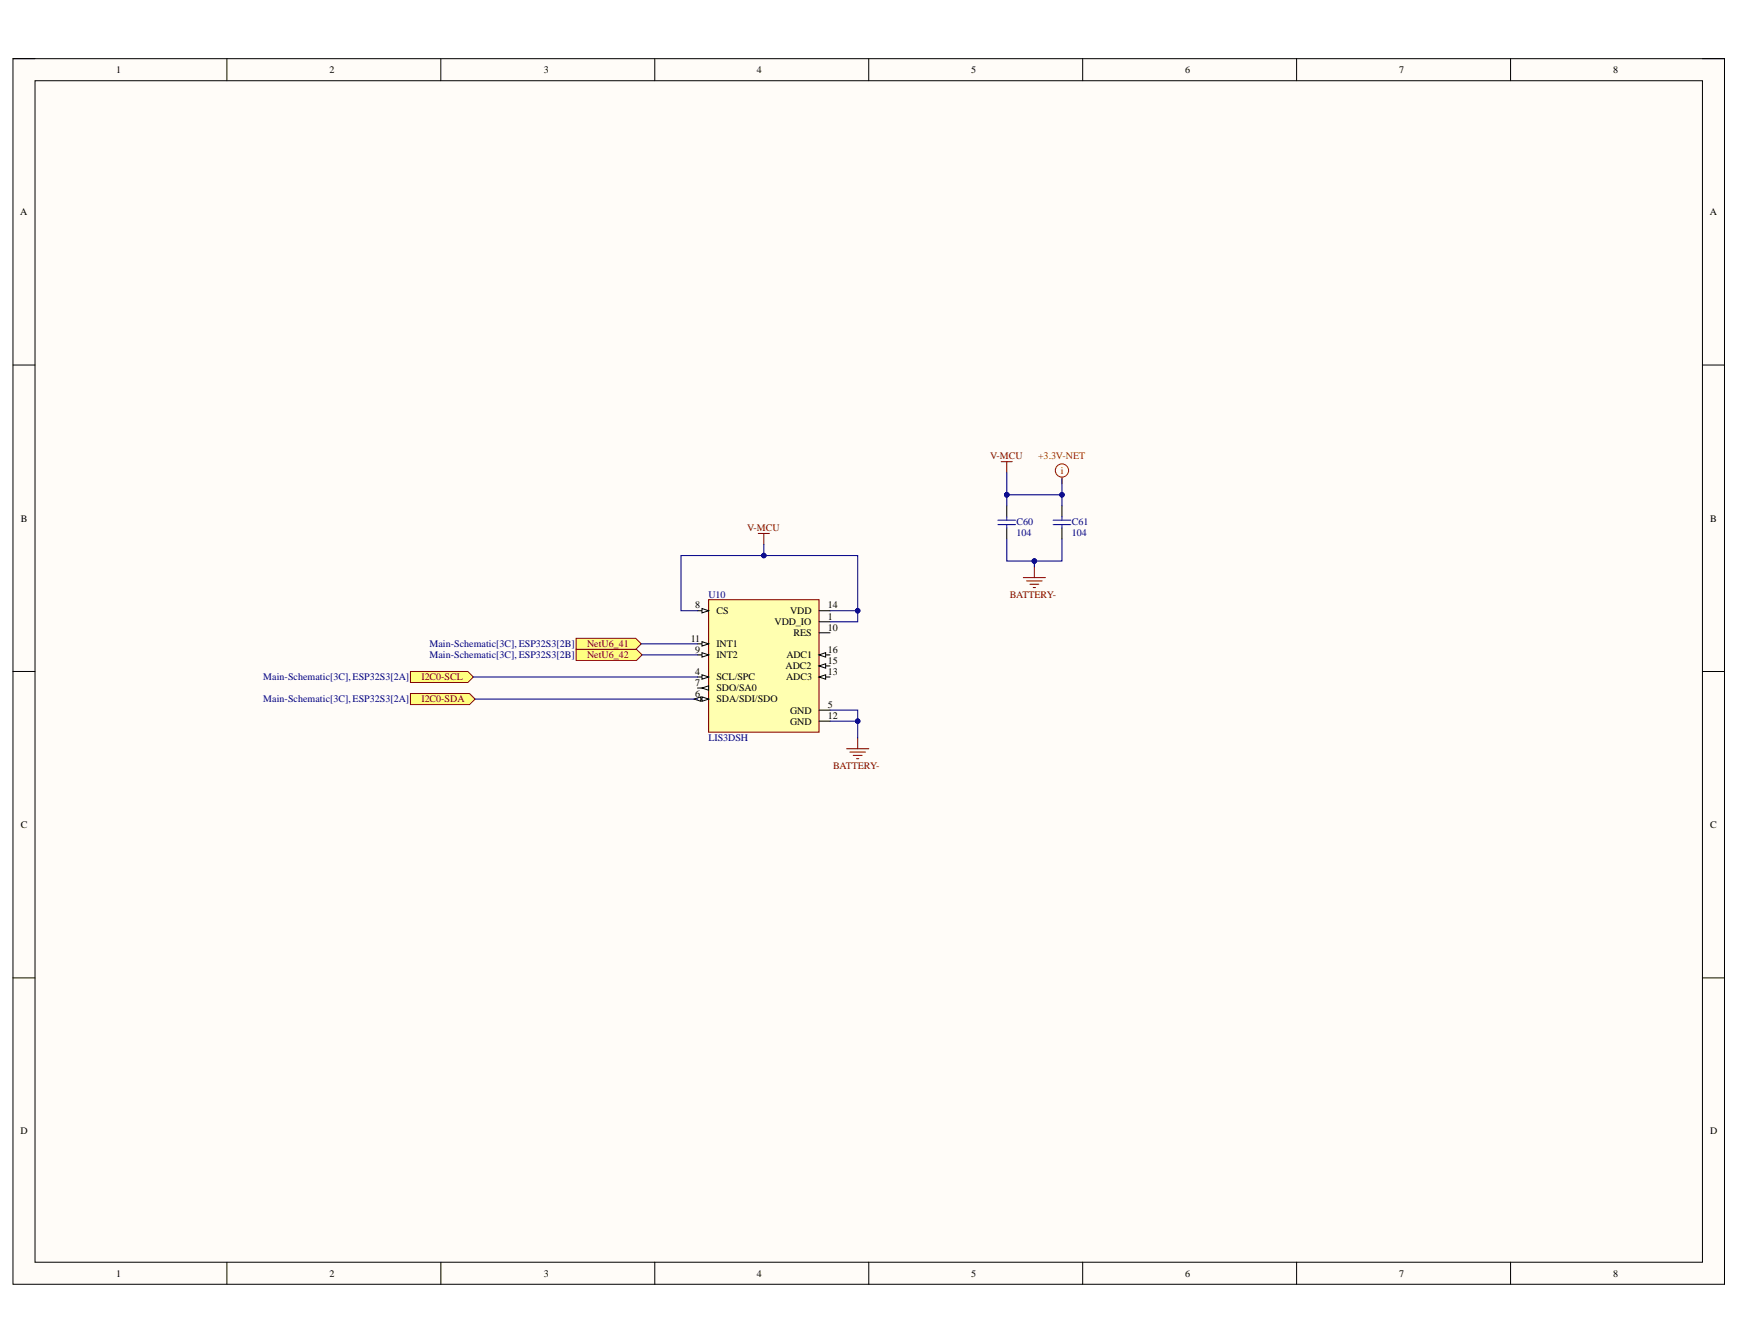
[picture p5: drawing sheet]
<svg xmlns="http://www.w3.org/2000/svg" width="279mm" height="216mm" viewBox="0 0 279 216" stroke-linecap="round" stroke-linejoin="round" font-family="sans-serif">
<path d="M2.1 9.4h275v196.9h-275z" fill-rule="evenodd" fill="#fffcf8"/>
<path d="M2.1 9.4h275v196.9h-275z" fill="none" stroke="#000" stroke-width=".16"/>
<path d="M5.6 13h267.9v189.8h-267.9z" fill-rule="evenodd" fill="#fffcf8"/>
<g fill="none" stroke="#000" stroke-width=".16">
<path d="M2.1 9.4h3.5M5.6 13h267.9v189.8h-267.9zM36.5 9.4v3.6M70.8 9.4v3.6M105.2 9.4v3.6M139.6 9.4v3.6M174 9.4v3.6M208.3 9.4v3.6M242.7 9.4v3.6M273.5 9.4h3.6v3.6M2.1 58.6h3.5M273.5 58.6h3.6"/>
<path d="M2.1 107.9h3.5M273.5 107.9h3.6M2.1 157.1h3.5M273.5 157.1h3.6M36.5 202.8v3.5M70.8 202.8v3.5M105.2 202.8v3.5M139.6 202.8v3.5M174 202.8v3.5M208.3 202.8v3.5M242.7 202.8v3.5M277.1 202.8v3.5"/>
</g>
<path d="M113.8 96.3h17.8v21.3h-17.8z" fill-rule="evenodd" fill="#ffffb0"/>
<path d="M113.8 96.3h17.8v21.3h-17.8z" fill="none" stroke="#800000" stroke-width=".17"/>
<path d="M112.1 98.1h1.7" fill="none" stroke="#000" stroke-width=".17"/>
<path d="M112.8 97.8l1 .3-1 .4z" fill="#f8fcff"/>
<path d="M112.8 97.8l1 .3-1 .4z" fill="none" stroke="#000" stroke-width=".16"/>
<path d="M112.1 103.4h1.7" fill="none" stroke="#000" stroke-width=".17"/>
<path d="M112.8 103.1l1 .3-1 .4z" fill="#f8fcff"/>
<path d="M112.8 103.1l1 .3-1 .4z" fill="none" stroke="#000" stroke-width=".16"/>
<path d="M112.1 105.2h1.7" fill="none" stroke="#000" stroke-width=".17"/>
<path d="M112.8 104.8l1 .4-1 .4z" fill="#f8fcff"/>
<path d="M112.8 104.8l1 .4-1 .4z" fill="none" stroke="#000" stroke-width=".16"/>
<path d="M112.1 108.8h1.7" fill="none" stroke="#000" stroke-width=".17"/>
<path d="M112.8 108.4l1 .4-1 .3z" fill="#f8fcff"/>
<path d="M112.8 108.4l1 .4-1 .3z" fill="none" stroke="#000" stroke-width=".16"/>
<path d="M112.1 110.5h1.7" fill="none" stroke="#000" stroke-width=".17"/>
<path d="M112.8 110.5l1-.3v.7z" fill="#f8fcff"/>
<path d="M112.8 110.5l1-.3v.7z" fill="none" stroke="#000" stroke-width=".16"/>
<path d="M112.1 112.3h1.7" fill="none" stroke="#000" stroke-width=".17"/>
<path d="M112.8 111.9l1 .4-1 .4z" fill="#f8fcff"/>
<path d="M112.8 111.9l1 .4-1 .4z" fill="none" stroke="#000" stroke-width=".16"/>
<path d="M111.5 112.3l1.1-.4v.8z" fill="#f8fcff"/>
<path d="M111.5 112.3l1.1-.4v.8z" fill="none" stroke="#000" stroke-width=".16"/>
<path d="M131.6 98.1h1.8M131.6 99.9h1.8M131.6 101.7h1.8M131.6 105.2h1.8" fill="none" stroke="#000" stroke-width=".17"/>
<path d="M131.6 105.2l1.1-.4v.8z" fill="#f8fcff"/>
<path d="M131.6 105.2l1.1-.4v.8z" fill="none" stroke="#000" stroke-width=".16"/>
<path d="M131.6 107h1.8" fill="none" stroke="#000" stroke-width=".17"/>
<path d="M131.6 107l1.1-.4v.7z" fill="#f8fcff"/>
<path d="M131.6 107l1.1-.4v.7z" fill="none" stroke="#000" stroke-width=".16"/>
<path d="M131.6 108.8h1.8" fill="none" stroke="#000" stroke-width=".17"/>
<path d="M131.6 108.8l1.1-.4v.7z" fill="#f8fcff"/>
<path d="M131.6 108.8l1.1-.4v.7z" fill="none" stroke="#000" stroke-width=".16"/>
<path d="M131.6 114.1h1.8M131.6 115.8h1.8" fill="none" stroke="#000" stroke-width=".17"/>
<path d="M137.8 118.5v1.8M136 120.3h3.6M136.6 120.8h2.4M137.1 121.3h1.4M137.6 121.9h.4" fill="none" stroke="#800000" stroke-width=".17"/>
<path d="M65.9 107.9h9.3l.8 .9-.8 .8h-9.3z" fill-rule="evenodd" fill="#ffff80"/>
<path d="M65.9 107.9h9.3l.8 .9-.8 .8h-9.3z" fill="none" stroke="#800000" stroke-width=".16"/>
<path d="M65.9 111.4h9.5l.9 .9-.9 .9h-9.5z" fill-rule="evenodd" fill="#ffff80"/>
<path d="M65.9 111.4h9.5l.9 .9-.9 .9h-9.5z" fill="none" stroke="#800000" stroke-width=".16"/>
<path d="M160.9 74.2h1.7M161.8 74.2v1.7" fill="none" stroke="#800000" stroke-width=".17"/>
<g fill="none" stroke="#f00" stroke-width=".17">
<path d="M170.6 76.6v1.1"/>
<circle cx="170.6" cy="75.6" r="1.06"/>
</g>
<path d="M92.6 102.5h9.5l.9 .9-.9 .9h-9.5z" fill-rule="evenodd" fill="#ffff80"/>
<path d="M92.6 102.5h9.5l.9 .9-.9 .9h-9.5z" fill="none" stroke="#800000" stroke-width=".16"/>
<path d="M92.6 104.3h9.7l.9 .9-.9 .9h-9.7z" fill-rule="evenodd" fill="#ffff80"/>
<path d="M92.6 104.3h9.7l.9 .9-.9 .9h-9.7z" fill="none" stroke="#800000" stroke-width=".16"/>
<path d="M161.8 81.3v1.7M161.8 84.8v1.8M170.6 81.3v1.7M170.6 84.8v1.8" fill="none" stroke="#000" stroke-width=".17"/>
<path d="M160.3 83.6h2.9M160.3 84.3h2.9M161.8 83v.6M161.8 84.3v.5M169.2 83.6h2.8M169.2 84.3h2.8M170.6 83v.6M170.6 84.3v.5" fill="none" stroke="#00f" stroke-width=".17"/>
<path d="M164.4 92.8h3.6M164.9 93.3h2.5M165.5 93.9h1.4M166 94.4h.4M166.2 91v1.8" fill="none" stroke="#800000" stroke-width=".17"/>
<path d="M133.4 114.1h4.4v4.4" fill="none" stroke="#000080" stroke-width=".17"/>
<circle cx="137.8" cy="115.8" r=".35" fill="#000080"/>
<circle cx="137.8" cy="115.8" r=".35" fill="none" stroke="#000080" stroke-width=".16"/>
<path d="M133.4 115.8h4.4" fill="none" stroke="#000080" stroke-width=".17"/>
<circle cx="137.8" cy="115.8" r=".35" fill="#000080"/>
<circle cx="137.8" cy="115.8" r=".35" fill="none" stroke="#000080" stroke-width=".16"/>
<path d="M161.8 79.5v1.8M76 108.8h36.1M76.3 112.3h35.8M103 103.4h9.1M103.2 105.2h8.9" fill="none" stroke="#000080" stroke-width=".17"/>
<circle cx="161.8" cy="79.5" r=".35" fill="#000080"/>
<circle cx="161.8" cy="79.5" r=".35" fill="none" stroke="#000080" stroke-width=".16"/>
<path d="M161.8 79.5h8.8v1.8" fill="none" stroke="#000080" stroke-width=".17"/>
<circle cx="161.8" cy="79.5" r=".35" fill="#000080"/>
<circle cx="161.8" cy="79.5" r=".35" fill="none" stroke="#000080" stroke-width=".16"/>
<circle cx="170.6" cy="79.5" r=".35" fill="#000080"/>
<circle cx="170.6" cy="79.5" r=".35" fill="none" stroke="#000080" stroke-width=".16"/>
<path d="M170.6 76.8v2.7" fill="none" stroke="#000080" stroke-width=".17"/>
<circle cx="170.6" cy="79.5" r=".35" fill="#000080"/>
<circle cx="170.6" cy="79.5" r=".35" fill="none" stroke="#000080" stroke-width=".16"/>
<path d="M166.2 90.1v.9" fill="none" stroke="#000080" stroke-width=".17"/>
<circle cx="166.2" cy="90.1" r=".36" fill="#000080"/>
<circle cx="166.2" cy="90.1" r=".36" fill="none" stroke="#000080" stroke-width=".16"/>
<path d="M161.8 86.6v3.5h8.8v-3.5" fill="none" stroke="#000080" stroke-width=".17"/>
<circle cx="166.2" cy="90.1" r=".36" fill="#000080"/>
<circle cx="166.2" cy="90.1" r=".36" fill="none" stroke="#000080" stroke-width=".16"/>
<path d="M121.8 85.7h1.8M122.7 85.7v1.8" fill="none" stroke="#800000" stroke-width=".17"/>
<path d="M122.7 87.5v1.7h-13.3v8.9h2.7" fill="none" stroke="#000080" stroke-width=".17"/>
<circle cx="122.7" cy="89.2" r=".35" fill="#000080"/>
<circle cx="122.7" cy="89.2" r=".35" fill="none" stroke="#000080" stroke-width=".16"/>
<path d="M122.7 89.2h15.1v8.9h-4.4" fill="none" stroke="#000080" stroke-width=".17"/>
<circle cx="137.8" cy="98.1" r=".35" fill="#000080"/>
<circle cx="137.8" cy="98.1" r=".35" fill="none" stroke="#000080" stroke-width=".16"/>
<circle cx="122.7" cy="89.2" r=".35" fill="#000080"/>
<circle cx="122.7" cy="89.2" r=".35" fill="none" stroke="#000080" stroke-width=".16"/>
<path d="M137.8 98.1v1.8h-4.4" fill="none" stroke="#000080" stroke-width=".17"/>
<circle cx="137.8" cy="98.1" r=".35" fill="#000080"/>
<circle cx="137.8" cy="98.1" r=".35" fill="none" stroke="#000080" stroke-width=".16"/>
<path d="M161.8 75.9v3.6" fill="none" stroke="#000080" stroke-width=".17"/>
<circle cx="161.8" cy="79.5" r=".35" fill="#000080"/>
<circle cx="161.8" cy="79.5" r=".35" fill="none" stroke="#000080" stroke-width=".16"/>
<g font-size="1.6">
<text x="18.7" y="11.7">1</text>
<text x="52.9" y="11.7">2</text>
<text x="87.4" y="11.7">3</text>
<text x="121.6" y="11.7">4</text>
<text x="156" y="11.7">5</text>
<text x="190.4" y="11.7">6</text>
<text x="224.8" y="11.7">7</text>
<text x="259.2" y="11.7">8</text>
<text x="3.3" y="34.6">A</text>
<text x="274.7" y="34.6">A</text>
<text x="3.3" y="83.8">B</text>
<text x="274.8" y="83.8">B</text>
<text x="111.7" y="97.7">8</text>
<text x="115.1" y="98.6">CS</text>
<text x="124.4" y="100.4">VDD_IO</text>
<text x="126.9" y="98.6">VDD</text>
<text x="133" y="97.7">14</text>
<text x="133" y="99.5">1</text>
<text x="133" y="101.3">10</text>
<text x="111" y="103.1">11</text>
<text x="111.7" y="104.8">9</text>
<text x="115.1" y="104">INT1</text>
<text x="115.1" y="105.7">INT2</text>
<text x="126.2" y="107.5">ADC2</text>
<text x="126.4" y="105.7">ADC1</text>
<text x="127.5" y="102.2">RES</text>
<text x="133" y="104.8">16</text>
<text x="133" y="106.6">15</text>
<text x="111.7" y="108.4">4</text>
<text x="111.7" y="110.2">7</text>
<text x="111.7" y="112">6</text>
<text x="115.1" y="109.3">SCL/SPC</text>
<text x="115.1" y="111.1">SDO/SA0</text>
<text x="115.1" y="112.8">SDA/SDI/SDO</text>
<text x="126.3" y="109.3">ADC3</text>
<text x="133" y="108.4">13</text>
<text x="133" y="113.7">5</text>
<text x="126.9" y="114.6">GND</text>
<text x="126.9" y="116.4">GND</text>
<text x="133" y="115.5">12</text>
<text x="3.3" y="133">C</text>
<text x="274.8" y="133">C</text>
<text x="3.3" y="182.2">D</text>
<text x="274.7" y="182.2">D</text>
<text x="18.7" y="205.1">1</text>
<text x="52.9" y="205.1">2</text>
<text x="87.4" y="205.1">3</text>
<text x="121.6" y="205.1">4</text>
<text x="156" y="205.1">5</text>
<text x="190.4" y="205.1">6</text>
<text x="224.8" y="205.1">7</text>
<text x="259.2" y="205.1">8</text>
</g>
<g font-size="1.6" fill="#800000">
<text x="159.1" y="73.8">V-MCU</text>
<text x="120" y="85.4">V-MCU</text>
<text x="162.3" y="96">BATTERY-</text>
<text x="94.3" y="104">NetU6_41</text>
<text x="94.3" y="105.7">NetU6_42</text>
<text x="67.7" y="109.3">I2C0-SCL</text>
<text x="67.7" y="112.8">I2C0-SDA</text>
<text x="133.9" y="123.5">BATTERY-</text>
</g>
<g font-size="1.6" fill="#f00">
<text x="166.8" y="73.8">+3.3V-NET</text>
<text x="170.4" y="76.1">i</text>
</g>
<g font-size="1.6" fill="#000080">
<text x="163.3" y="84.3">C60</text>
<text x="163.3" y="86.1">104</text>
<text x="172.2" y="84.3">C61</text>
<text x="172.2" y="86.1">104</text>
<text x="113.8" y="96">U10</text>
<text x="69" y="104">Main-Schematic[3C], ESP32S3[2B]</text>
<text x="69" y="105.7">Main-Schematic[3C], ESP32S3[2B]</text>
<text x="42.3" y="109.3">Main-Schematic[3C], ESP32S3[2A]</text>
<text x="42.3" y="112.8">Main-Schematic[3C], ESP32S3[2A]</text>
<text x="113.8" y="119.1">LIS3DSH</text>
</g>
</svg>
